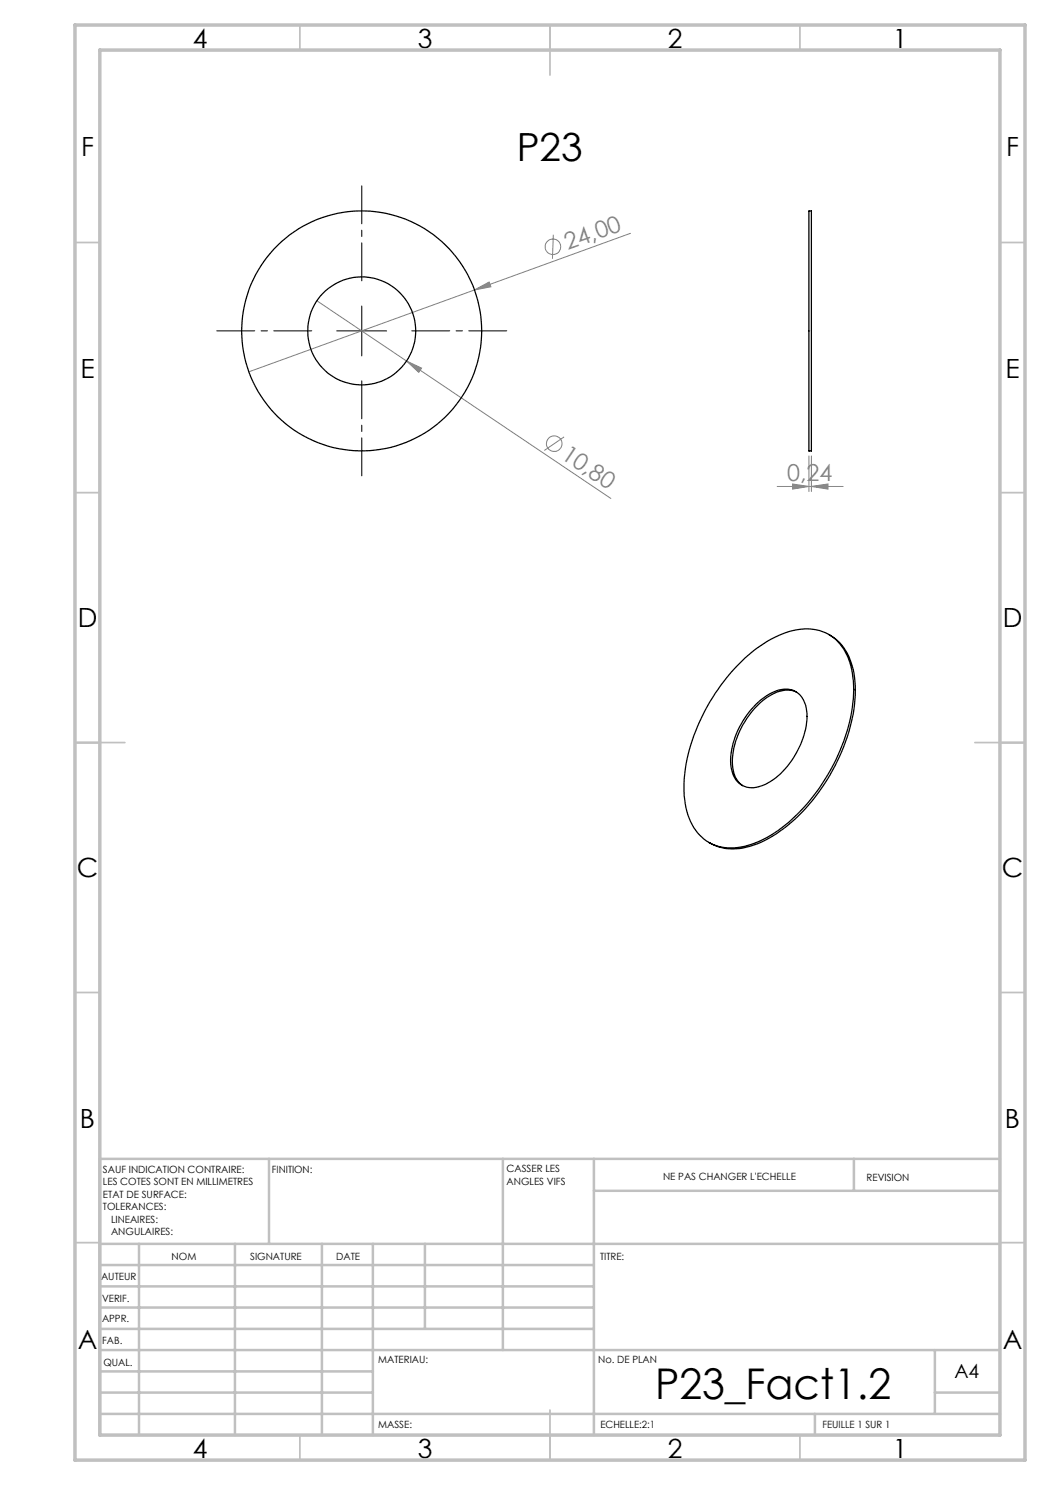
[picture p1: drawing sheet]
<svg xmlns="http://www.w3.org/2000/svg" width="210mm" height="297mm" viewBox="0 0 210 297" stroke-linecap="round" stroke-linejoin="round" font-family="sans-serif">
<g fill="none" stroke="#808080" stroke-width=".2">
<path d="M94.9 58l2.9-1.6 .4 1zM94.9 58l-45.1 16.4M110.7 47l-.2 4.7M126.1 46.7l-31.2 11.3M63.4 60.1l58.8 39.6M81.3 72.2l3 1.4-.6 .9zM112.8 87.4l-3.9 2.7M155.4 97.3h13.2M158.5 96.8l3.3 .5-3.3 .5zM161.8 91.2v7.1M162.3 97.3l3.3-.5v1zM162.3 91.2v7.1"/>
<circle cx="110.6" cy="49.4" r="1.55"/>
<circle cx="110.8" cy="88.8" r="1.56"/>
</g>
<path d="M72.4 56.2v-19M62.4 66.2h-19M72.4 76.2v19M82.4 66.2h19" fill="none" stroke="#000" stroke-width=".2" stroke-dasharray="30.5 1.3 1.3 1.3" stroke-dashoffset="22.9"/>
<path d="M67.3 66.2h10M72.4 61.2v10" fill="none" stroke="#000" stroke-width=".2"/>
<g fill="none" stroke="#c0c0c0" stroke-width=".35">
<path d="M60 5v5M110 5v10M160 5v5M15 48.5h5M200 48.5h5M15 98.5h5M200 98.5h5M15 148.5h10M195 148.5h10M15 198.5h5M200 198.5h5M15 248.5h5"/>
<path d="M200 248.5h5M60 287v5M110 282v10M160 287v5"/>
</g>
<g fill="none" stroke="#c0c0c0" stroke-width=".5">
<path d="M53.8 231.8v17M100.6 231.8v38.2M118.8 231.8v55.2M118.8 238.2h81.2M170.8 231.8v6.4M200 231.8h-180v55.2M20 248.8h180M20 257.3h98.8M20 253h98.8M27.8 248.8v38.2M47 248.8v38.2M64.4 248.8v38.2"/>
<path d="M74.6 248.8v38.2M85 248.8v17M20 265.8h98.8M20 261.5h98.8M20 278.5h54.6M20 274.3h54.6M20 270h180M187 278.5h13M187 270v12.8M20 282.8h180M163 282.8v4.2"/>
</g>
<path d="M15 5h190v287h-190zM20 10h180v277h-180z" fill="none" stroke="#c0c0c0" stroke-width=".7"/>
<g fill="#808080">
<path d="M94.9 58l2.9-1.6 .4 1z"/>
<path d="M81.3 72.2l3 1.4-.6 .9z"/>
<path d="M158.5 96.8l3.3 .5-3.3 .5zM162.3 97.3l3.3-.5v1z"/>
</g>
<g fill="none" stroke="#000" stroke-width=".25">
<path d="M161.8 42.2h.5v48h-.5zM148.9 131.7a20.6 20.6 0 0 1 11.8-5.9 8.7 8.7 0 0 1 9.2 6.6 25.1 25.1 0 0 1-1.1 15.8 38.2 38.2 0 0 1-13.9 18.4 15 15 0 0 1-10.7 2.8 9.3 9.3 0 0 1-7-7.9 29.1 29.1 0 0 1 3.2-18.2 39.2 39.2 0 0 1 8.5-11.6zM159.3 138.4a5.4 5.4 0 0 0-5.3 .7 16.5 16.5 0 0 0-7.5 14 4.9 4.9 0 0 0 2 4M165.8 126.9a10.8 10.8 0 0 1 5.1 8.7 32.3 32.3 0 0 1-4.4 18.5 32.4 32.4 0 0 1-15 14.7 10.7 10.7 0 0 1-9.8-.3M151.2 140.9a8.4 8.4 0 0 1 6.7-3 4.6 4.6 0 0 1 3.5 4.8 16.7 16.7 0 0 1-8.3 14.1 4.7 4.7 0 0 1-5.5-.4 7.6 7.6 0 0 1-1.1-7.1 18.1 18.1 0 0 1 4.7-8.4z"/>
<circle cx="72.3" cy="66.2" r="24"/>
<circle cx="72.3" cy="66.2" r="10.8"/>
</g>
<text font-size="8.5" x="131" y="279.7">P23_Fact1.2</text>
<text font-size="7.8" x="103.3" y="32.2">P23</text>
<g font-size="5.3">
<text x="38.5" y="9.5">4</text>
<text x="83.5" y="9.5">3</text>
<text x="133.6" y="9.5">2</text>
<text x="178.6" y="9.5">1</text>
<text x="16.2" y="31.2">F</text>
<text x="201.2" y="31.2">F</text>
<text x="16.1" y="75.5">E</text>
<text x="201.1" y="75.5">E</text>
<text x="15.5" y="125.5">D</text>
<text x="200.5" y="125.5">D</text>
<text x="15.4" y="175.5">C</text>
<text x="200.4" y="175.5">C</text>
<text x="16" y="225.5">B</text>
<text x="201" y="225.5">B</text>
<text x="15.5" y="269.7">A</text>
<text x="200.5" y="269.7">A</text>
<text x="38.5" y="291.5">4</text>
<text x="83.5" y="291.5">3</text>
<text x="133.6" y="291.5">2</text>
<text x="178.6" y="291.5">1</text>
</g>
<g font-size="4.7" fill="#808080">
<text x="113.6" y="50.1" transform="rotate(-20 113.6 50.1)">24,00</text>
<text x="112" y="91.6" transform="rotate(34 112 91.6)">10,80</text>
<text x="157.4" y="96.3">0,24</text>
</g>
<text font-size="3.9" x="190.9" y="275.5">A4</text>
<g font-size="2">
<text x="20.6" y="234.6">SAUF INDICATION CONTRAIRE:</text>
<text x="20.6" y="237.1">LES COTES SONT EN MILLIMETRES</text>
<text x="20.6" y="239.6">ETAT DE SURFACE:</text>
<text x="54.4" y="234.6">FINITION:</text>
<text x="101.3" y="234.5">CASSER LES</text>
<text x="101.3" y="237">ANGLES VIFS</text>
<text x="132.6" y="236">NE PAS CHANGER L'ECHELLE</text>
<text x="173.3" y="236.2">REVISION</text>
<text x="20.6" y="242.1">TOLERANCES:</text>
<text x="22.2" y="244.6">LINEAIRES:</text>
<text x="22.2" y="247.1">ANGULAIRES:</text>
<text x="34.3" y="252">NOM</text>
<text x="50" y="251.9">SIGNATURE</text>
<text x="67.2" y="251.9">DATE</text>
<text x="120" y="251.9">TITRE:</text>
<text x="20.2" y="256.1">AUTEUR</text>
<text x="20.4" y="260.3">VERIF.</text>
<text x="20.4" y="264.4">APPR.</text>
<text x="20.5" y="268.8">FAB.</text>
<text x="20.7" y="273.1">QUAL.</text>
<text x="75.7" y="272.5">MATERIAU:</text>
<text x="119.6" y="272.5">No. DE PLAN</text>
<text x="75.6" y="285.5">MASSE:</text>
<text x="120.1" y="285.6">ECHELLE:2:1</text>
<text x="164.5" y="285.6">FEUILLE 1 SUR 1</text>
</g>
</svg>
